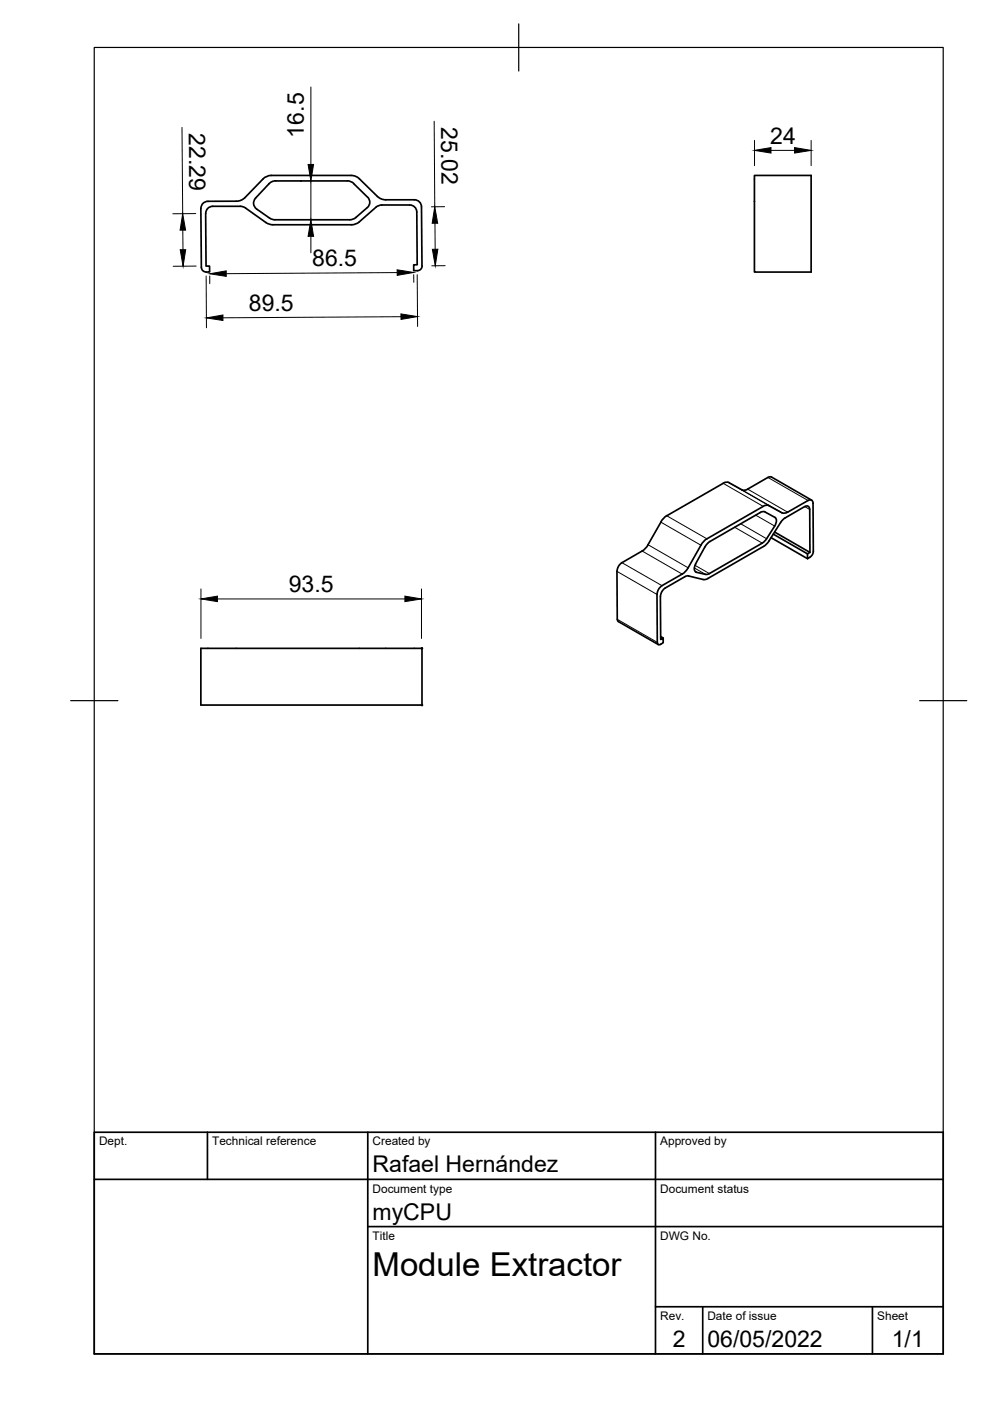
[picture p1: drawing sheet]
<svg xmlns="http://www.w3.org/2000/svg" width="210mm" height="297mm" viewBox="0 0 210 297" stroke-linecap="round" stroke-linejoin="round" font-family="sans-serif">
<!-- layer: Visible -->
<g fill="none" stroke="#000" stroke-width=".36">
<path d="M57 39l-2.9 3M57.5 37.2h16.9M57.5 37.2l-.7 .1-.8 .4-4.1 4.2M58.5 38.4h15.1M58.5 38.3a2 2 0 0 0-1.5 .7M73.6 38.3l1.1 .4 3.2 3.1M74.5 37.2l.7 .1 .7 .4 4.1 3.9 1 .6 .8 .2h6.1a1.49 1.49 0 0 1 1.5 1.4M160 37.2h12v20.5h-12zM42.6 44.2l.1 12.5M50.9 43.7h-5.8a1.53 1.53 0 0 0-1.5 1.6l.1 11.1h.7v1.3a1.3 1.3 0 0 1-1.7-.8v-.2M50.9 43.7l1.2 .4 4.6 3.3 1.2 .3M51.9 41.9l-.6 .5-.8 .2-6.4 .1a1.49 1.49 0 0 0-1.5 1.5"/>
<path d="M78 41.8a1.48 1.48 0 0 1-.1 2.2l-2.7 2.3-1.1 .3h-16.1l-.8-.4-2.8-1.9a1.51 1.51 0 0 1-.2-2.2M79.7 44l-3.5 3-1.3 .6-17.1 .1M79.7 44l.6-.4 .7-.1h5.9a1.49 1.49 0 0 1 1.5 1.4l.1 11.2h-.8v1.3h.8M89.4 43.9l.1 12.5-.3 .7-.7 .3M160 42.7h.1M131.9 119.3a2.41 2.41 0 0 0-1.1 1.8l.2 10.6 8.6 5M136.1 116.8l-4.2 2.5M137.4 115.5l-.7 .9-.5 .4M140.1 110.7l-2.7 4.8M147.5 119.6l-.3 .8a.74 .74 0 0 0 .5 .9M148.6 115.6l-2.7 4.8-.7 .9-4.8 2.9a2.37 2.37 0 0 0-1.1 1.8M154.6 102.3l2.7 1.5a1.26 1.26 0 0 0 1.2-.1"/>
<path d="M154.6 102.3a1.21 1.21 0 0 0-1.3 .2l-11.9 6.8-.6 .5-.7 .9M158.5 103.7l4.3-2.5 .6-.1 8.7 4.9M161.2 108.7l-11 6.3-.7 .9-2 3.7M161.2 108.6l.8-.1 2.3 1.2M161.8 107.4l-11.9 6.8-.6 .4-.7 1M161.8 107.3a1.15 1.15 0 0 1 1.3-.1l2.7 1.5a1.26 1.26 0 0 0 1.2-.1M162.5 114.2l-.9 1-11.2 6.4-.8 .2-2-.5M163.1 114.7l-1.2 1.2-12.1 6.9-.7 .1-3.1-.8M163.5 114l7.7 4.5M164 113.2l7.2 4.2M164.2 112.8l7.5 4.3M164.3 109.7a1.36 1.36 0 0 1 0 1.8l-1.8 2.7"/>
<path d="M166.5 109.8l4.1-2.4a.64 .64 0 0 1 .8-.1 .64 .64 0 0 1 .3 .7v9.1l-.5 .3v1.1l.5-.4M166.5 109.8l-1 .9-2.5 4M167 108.6l4.3-2.5a.64 .64 0 0 1 .8-.1 .64 .64 0 0 1 .3 .7v10.2M172.4 116.9l-.2 .7-.5 .5M42.6 137.5h46.9v12h-46.9zM139.3 126l.1 10.2M140 126.5l.1 9.1 .5-.3v1l-.9 .4-.2-.1-.1-.4M140.1 135l.5 .3M141.1 124.6a2.34 2.34 0 0 0-1.1 1.9M146 122.1l-.8 .2-4.1 2.4"/>
</g>
<!-- layer: Visible Narrow -->
<g fill="none" stroke="#000" stroke-width=".21">
<path d="M131.9 119.3l8.5 4.9M136.1 116.8l8.5 4.9M137.4 115.5l8.5 4.9M140.1 110.7l8.5 4.9M141.4 109.4l8.5 4.8M147.3 119.9l3.1 1.7M153.3 102.5l8.5 4.9M154.6 102.3l8.5 4.9M155.8 111.8l5.8 3.4M157 111l5.5 3.2M157.3 103.8l8.5 4.9M158.5 103.7l8.5 4.9"/>
<path d="M160.2 109.2l4.1 2.3M162.8 101.2l8.5 4.9M170.6 107.4l1.1 .6M130.8 121.1l8.5 4.9M130.9 131.3l8.5 4.9M140.1 135.2l.3 .2M147.2 120.4l2.4 1.4M147.4 121.2l.2 .1"/>
</g>
<!-- layer: Visible -->
<g fill="#000" stroke="#000" stroke-width=".21">
<circle cx="89.5" cy="137.5" r=".17"/>
<circle cx="89.5" cy="149.5" r=".17"/>
</g>
<!-- layer: Border -->
<path d="M20 10.1h180v276.9h-180zM110 5.1v10M15 148.6h10M195 148.6h10" fill="none" stroke="#000" stroke-width=".25"/>
<!-- layer: TitleBlock -->
<path d="M20 240.1h180v46.9h-180zM20 250h180M44 240.1v9.9M78 240.1v46.9M139 240.1v46.9M78 260.1h122M139 277.1h61M149 277.1v9.9M185 277.1v9.9" fill="none" stroke="#000" stroke-width=".36"/>
<!-- layer: Dimensions -->
<g fill="none" stroke="#000" stroke-width=".21">
<path d="M65.9 18.4v16.5M38.6 27l.1 18.3M65.9 38.4v8.2M92.1 25.7l.1 18.1M160 29.8v5.3M163.5 31.9h5M172 29.8v5.3M38.8 48.8v4.1M41.5 45.3h-4.9M41.6 56.4l-4.9 .1M43.7 58.5l.1 11M44.5 58.5v1.6"/>
<path d="M65.9 50.1v3.5M84.2 57.8l-36.2 .2M87.7 58.2v1.7M88.5 58.2v11M92.2 47.3l.1 5.5M94.3 43.8h-2.8M94.4 56.3l-2.9 .1M85 67.1l-37.7 .3M42.6 124.9v10.5M46.1 127h39.8M89.4 124.9v10.5"/>
</g>
<g fill="#000" stroke="#000" stroke-width=".21">
<path d="M65.3 34.9h1.2l-.6 3.5zM160 31.9l3.5-.6v1.2zM168.5 31.3l3.5 .6-3.5 .6zM38.7 45.3l.6 3.5h-1.1zM38.2 52.9h1.2l-.6 3.5zM44.5 58l3.5-.6v1.2zM65.9 46.6l.6 3.5h-1.2zM84.2 57.2l3.5 .6-3.5 .6zM92.2 43.8l.6 3.5h-1.2zM91.7 52.9l1.1-.1-.5 3.6zM43.8 67.4l3.5-.6v1.2zM85 66.6l3.5 .5-3.5 .6z"/>
<path d="M42.6 127l3.5-.6v1.2zM85.9 126.4l3.5 .6-3.5 .6z"/>
<circle cx="63.8" cy="38.4" r=".08"/>
</g>
<text font-size="7" x="79" y="270.6">Module Extractor</text>
<g font-size="4.9">
<text x="40.1" y="28.3" transform="rotate(90 40.1 28.3)">22.29</text>
<text x="64.5" y="29.2" transform="rotate(-90 64.5 29.2)">16.5</text>
<text x="93.5" y="27" transform="rotate(90 93.5 27)">25.02</text>
<text x="163.3" y="30.5">24</text>
<text x="66.2" y="56.4">86.5</text>
<text x="52.8" y="65.9">89.5</text>
<text x="61.2" y="125.5">93.5</text>
<text x="79" y="248.5">Rafael Hernández</text>
<text x="79" y="258.6">myCPU</text>
<text x="142.6" y="285.7">2</text>
<text x="150" y="285.5">06/05/2022</text>
<text x="189.1" y="285.7">1/1</text>
</g>
<g font-size="2.5">
<text x="21" y="242.9">Dept.</text>
<text x="45" y="242.9">Technical reference</text>
<text x="79" y="242.9">Created by</text>
<text x="140" y="242.9">Approved by</text>
<text x="79" y="252.8">Document type</text>
<text x="140" y="252.8">Document status</text>
<text x="79" y="262.9">Title</text>
<text x="140" y="262.9">DWG No.</text>
<text x="140" y="279.9">Rev.</text>
<text x="150" y="279.9">Date of issue</text>
<text x="186" y="279.9">Sheet</text>
</g>
</svg>
